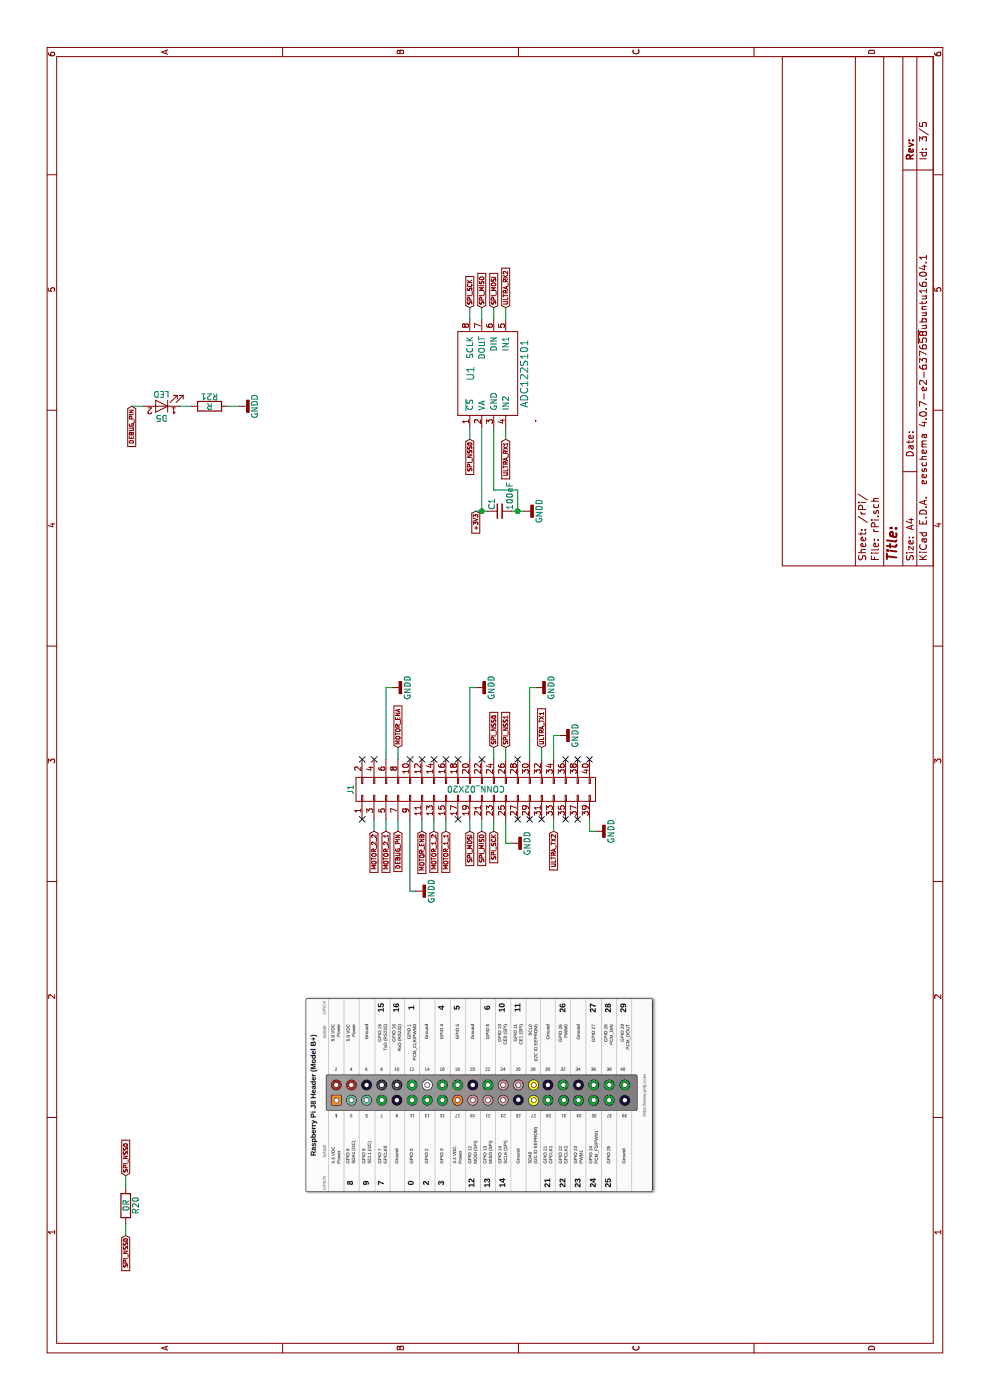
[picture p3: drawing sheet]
EESchema Schematic File Version 2
LIBS:power
LIBS:device
LIBS:switches
LIBS:relays
LIBS:motors
LIBS:transistors
LIBS:conn
LIBS:linear
LIBS:regul
LIBS:74xx
LIBS:cmos4000
LIBS:adc-dac
LIBS:memory
LIBS:xilinx
LIBS:microcontrollers
LIBS:dsp
LIBS:microchip
LIBS:analog_switches
LIBS:motorola
LIBS:texas
LIBS:intel
LIBS:audio
LIBS:interface
LIBS:digital-audio
LIBS:philips
LIBS:display
LIBS:cypress
LIBS:siliconi
LIBS:opto
LIBS:atmel
LIBS:contrib
LIBS:valves
LIBS:adc122s101
LIBS:l298_th
LIBS:transducer
LIBS:Proto1-cache
EELAYER 25 0
EELAYER END
$Descr A4 11693 8268
encoding utf-8
Sheet 3 5
Title ""
Date ""
Rev ""
Comp ""
Comment1 ""
Comment2 ""
Comment3 ""
Comment4 ""
$EndDescr
$Comp
L CONN_02X20 J1
U 1 1
P 5100 3975
F 0 "J1" H 5100 5025 50  0000 C CNN
F 1 "CONN_02X20" V 5100 3975 50  0000 C CNN
F 2 "Pin_Headers:Pin_Header_Straight_2x20_Pitch2.54mm" H 5100 3025 50  0001 C CNN
F 3 "" H 5100 3025 50  0001 C CNN
F 4 "UofG" H 5100 5125 50  0001 C CNN "part#"
	1    5100 3975
	1    0    0    -1  
$EndComp
$Comp
L GNDD #PWR05
U 1 1
P 4650 4275
F 0 "#PWR05" H 4650 4025 50  0001 C CNN
F 1 "GNDD" H 4650 4150 50  0000 C CNN
F 2 "" H 4650 4275 50  0001 C CNN
F 3 "" H 4650 4275 50  0001 C CNN
	1    4650 4275
	1    0    0    -1  
$EndComp
$Comp
L ADC122S101 U1
U 1 1
P 8575 4075
F 0 "U1" H 8575 4225 60  0000 C CNN
F 1 "ADC122S101" H 8575 3775 60  0000 C CNN
F 2 "BowlsEye:MyVSSOP-8_3.0x3.0mm_Pitch0.65mm" H 8575 3925 60  0001 C CNN
F 3 "" H 8575 3925 60  0001 C CNN
F 4 "ADC122S101CIMM/NOPB " H 8575 4325 50  0001 C CNN "part#"
F 5 "651-2278" H 8575 4325 50  0001 C CNN "rs#"
	1    8575 4075
	1    0    0    -1  
$EndComp
$Comp
L GNDD #PWR06
U 1 1
P 5950 3975
F 0 "#PWR06" H 5950 3725 50  0001 C CNN
F 1 "GNDD" H 5950 3850 50  0000 C CNN
F 2 "" H 5950 3975 50  0001 C CNN
F 3 "" H 5950 3975 50  0001 C CNN
	1    5950 3975
	1    0    0    -1  
$EndComp
$Comp
L GNDD #PWR07
U 1 1
P 4250 3475
F 0 "#PWR07" H 4250 3225 50  0001 C CNN
F 1 "GNDD" H 4250 3350 50  0000 C CNN
F 2 "" H 4250 3475 50  0001 C CNN
F 3 "" H 4250 3475 50  0001 C CNN
	1    4250 3475
	1    0    0    -1  
$EndComp
$Comp
L GNDD #PWR08
U 1 1
P 5950 3275
F 0 "#PWR08" H 5950 3025 50  0001 C CNN
F 1 "GNDD" H 5950 3150 50  0000 C CNN
F 2 "" H 5950 3275 50  0001 C CNN
F 3 "" H 5950 3275 50  0001 C CNN
	1    5950 3275
	1    0    0    -1  
$EndComp
$Comp
L GNDD #PWR09
U 1 1
P 4750 4975
F 0 "#PWR09" H 4750 4725 50  0001 C CNN
F 1 "GNDD" H 4750 4850 50  0000 C CNN
F 2 "" H 4750 4975 50  0001 C CNN
F 3 "" H 4750 4975 50  0001 C CNN
	1    4750 4975
	1    0    0    -1  
$EndComp
$Comp
L GNDD #PWR010
U 1 1
P 5550 4675
F 0 "#PWR010" H 5550 4425 50  0001 C CNN
F 1 "GNDD" H 5550 4550 50  0000 C CNN
F 2 "" H 5550 4675 50  0001 C CNN
F 3 "" H 5550 4675 50  0001 C CNN
	1    5550 4675
	1    0    0    -1  
$EndComp
$Comp
L GNDD #PWR011
U 1 1
P 5950 4475
F 0 "#PWR011" H 5950 4225 50  0001 C CNN
F 1 "GNDD" H 5950 4350 50  0000 C CNN
F 2 "" H 5950 4475 50  0001 C CNN
F 3 "" H 5950 4475 50  0001 C CNN
	1    5950 4475
	1    0    0    -1  
$EndComp
$Comp
L C_Small C1
U 1 1
P 7425 4175
F 0 "C1" H 7435 4245 50  0000 L CNN
F 1 "100nF" H 7435 4095 50  0000 L CNN
F 2 "Capacitors_THT:C_Rect_L7.2mm_W3.0mm_P5.00mm_FKS2_FKP2_MKS2_MKP2" H 7425 4175 50  0001 C CNN
F 3 "" H 7425 4175 50  0001 C CNN
F 4 "UofG" H 7435 4345 50  0001 C CNN "part#"
	1    7425 4175
	1    0    0    -1  
$EndComp
$Comp
L GNDD #PWR012
U 1 1
P 7425 4375
F 0 "#PWR012" H 7425 4125 50  0001 C CNN
F 1 "GNDD" H 7425 4250 50  0000 C CNN
F 2 "" H 7425 4375 50  0001 C CNN
F 3 "" H 7425 4375 50  0001 C CNN
	1    7425 4375
	1    0    0    -1  
$EndComp
$Comp
L R R20
U 1 1
P 1625 1050
F 0 "R20" V 1705 1050 50  0000 C CNN
F 1 "0R" V 1625 1050 50  0000 C CNN
F 2 "Resistors_THT:R_Axial_DIN0207_L6.3mm_D2.5mm_P10.16mm_Horizontal" V 1555 1050 50  0001 C CNN
F 3 "" H 1625 1050 50  0001 C CNN
F 4 "UofG" H 1705 1150 50  0001 C CNN "part#"
	1    1625 1050
	0    1    1    0   
$EndComp
$Comp
L LED D5
U 1 1
P 8300 1350
F 0 "D5" H 8300 1450 50  0000 C CNN
F 1 "LED" H 8300 1250 50  0000 C CNN
F 2 "LEDs:LED_D3.0mm" H 8300 1350 50  0001 C CNN
F 3 "" H 8300 1350 50  0001 C CNN
F 4 "UofG" H 8300 1550 50  0001 C CNN "part#"
	1    8300 1350
	0    -1   -1   0   
$EndComp
$Comp
L R R21
U 1 1
P 8300 1750
F 0 "R21" V 8380 1750 50  0000 C CNN
F 1 "R" V 8300 1750 50  0000 C CNN
F 2 "Resistors_THT:R_Axial_DIN0207_L6.3mm_D2.5mm_P10.16mm_Horizontal" V 8230 1750 50  0001 C CNN
F 3 "" H 8300 1750 50  0001 C CNN
F 4 "UofG" H 8380 1850 50  0001 C CNN "part#"
	1    8300 1750
	1    0    0    -1  
$EndComp
$Comp
L GNDD #PWR013
U 1 1
P 8300 2000
F 0 "#PWR013" H 8300 1750 50  0001 C CNN
F 1 "GNDD" H 8300 1875 50  0000 C CNN
F 2 "" H 8300 2000 50  0001 C CNN
F 3 "" H 8300 2000 50  0001 C CNN
	1    8300 2000
	1    0    0    -1  
$EndComp
Text GLabel 4750 3925 0    35   Input ~ 0
SPI_MOSI
Text GLabel 4750 4025 0    35   Input ~ 0
SPI_MISO
Text GLabel 4750 4125 0    35   Input ~ 0
SPI_SCK
Text GLabel 5450 4125 2    35   Input ~ 0
SPI_NSS0
Text GLabel 5450 4225 2    35   Input ~ 0
SPI_NSS1
Text GLabel 9125 3925 2    35   Input ~ 0
SPI_SCK
Text GLabel 8025 4225 0    35   Input ~ 0
ULTRA_RX1
Text GLabel 9125 4225 2    35   Input ~ 0
ULTRA_RX2
Text GLabel 8025 3925 0    35   Input ~ 0
SPI_NSS0
Text GLabel 7425 3975 0    35   Input ~ 0
+3V3
Text GLabel 5450 4525 2    35   Input ~ 0
ULTRA_TX1
Text GLabel 4750 4625 0    35   Input ~ 0
ULTRA_TX2
Text GLabel 4750 3725 0    35   Input ~ 0
MOTOR_1_1
Text GLabel 4750 3625 0    35   Input ~ 0
MOTOR_1_2
Text GLabel 4750 3225 0    35   Input ~ 0
MOTOR_2_1
Text GLabel 4750 3125 0    35   Input ~ 0
MOTOR_2_2
Text GLabel 5450 3325 2    35   Input ~ 0
MOTOR_ENA
Text GLabel 4750 3525 0    35   Input ~ 0
MOTOR_ENB
Text GLabel 9125 4025 2    35   Input ~ 0
SPI_MISO
Text GLabel 9125 4125 2    35   Input ~ 0
SPI_MOSI
Text GLabel 1375 1050 0    35   Input ~ 0
SPI_NSS0
Text GLabel 1875 1050 2    35   Input ~ 0
SPI_NSS0
Text GLabel 4750 3325 0    35   Input ~ 0
DEBUG_PIN
Text GLabel 8300 1100 0    35   Input ~ 0
DEBUG_PIN
Wire Wire Line
	4850 3925 4750 3925
Wire Wire Line
	4850 4025 4750 4025
Wire Wire Line
	4850 4125 4750 4125
Wire Wire Line
	5350 4125 5450 4125
Wire Wire Line
	5350 4225 5450 4225
Wire Wire Line
	4650 4225 4850 4225
Wire Wire Line
	9025 4025 9125 4025
Wire Wire Line
	9025 4125 9125 4125
Wire Wire Line
	9025 3925 9125 3925
Wire Wire Line
	9025 4225 9125 4225
Wire Wire Line
	8025 4225 8125 4225
Wire Wire Line
	7600 4125 8125 4125
Wire Wire Line
	7425 4025 8125 4025
Wire Wire Line
	8125 3925 8025 3925
Wire Wire Line
	7600 4125 7600 4325
Wire Wire Line
	5350 3925 5950 3925
Wire Wire Line
	4250 3425 4850 3425
Wire Wire Line
	5350 3225 5950 3225
Wire Wire Line
	5350 4425 5950 4425
Wire Wire Line
	4850 4925 4750 4925
Wire Wire Line
	4750 4925 4750 4975
Wire Wire Line
	5950 4425 5950 4475
Wire Wire Line
	5950 3925 5950 3975
Wire Wire Line
	5950 3225 5950 3275
Wire Wire Line
	4650 4225 4650 4275
Wire Wire Line
	4850 4625 4750 4625
Wire Wire Line
	5450 4525 5350 4525
Wire Wire Line
	7425 3975 7425 4075
Wire Wire Line
	7425 4275 7425 4375
Wire Wire Line
	7600 4325 7425 4325
Wire Wire Line
	4850 3525 4750 3525
Wire Wire Line
	4850 3625 4750 3625
Wire Wire Line
	4850 3725 4750 3725
Wire Wire Line
	4850 3125 4750 3125
Wire Wire Line
	4750 3225 4850 3225
Wire Wire Line
	4250 3425 4250 3475
Wire Wire Line
	5350 4625 5550 4625
Wire Wire Line
	5550 4625 5550 4675
Wire Wire Line
	5350 3325 5450 3325
Wire Wire Line
	1475 1050 1375 1050
Wire Wire Line
	1775 1050 1875 1050
Wire Wire Line
	8300 1200 8300 1100
Wire Wire Line
	8300 1500 8300 1600
Wire Wire Line
	8300 1900 8300 2000
Wire Wire Line
	4750 3325 4850 3325
Connection ~ 7425 4025
Connection ~ 7425 4325
NoConn ~ 5350 3025
NoConn ~ 5350 3125
NoConn ~ 5350 3425
NoConn ~ 5350 3525
NoConn ~ 5350 3625
NoConn ~ 5350 3825
NoConn ~ 5350 4025
NoConn ~ 5350 4325
NoConn ~ 5350 4725
NoConn ~ 5350 4825
NoConn ~ 5350 4925
NoConn ~ 4850 4825
NoConn ~ 4850 4725
NoConn ~ 4850 4525
NoConn ~ 4850 4425
NoConn ~ 4850 4325
NoConn ~ 4850 3825
NoConn ~ 4850 3025
NoConn ~ 5350 3725
$EndSCHEMATC
